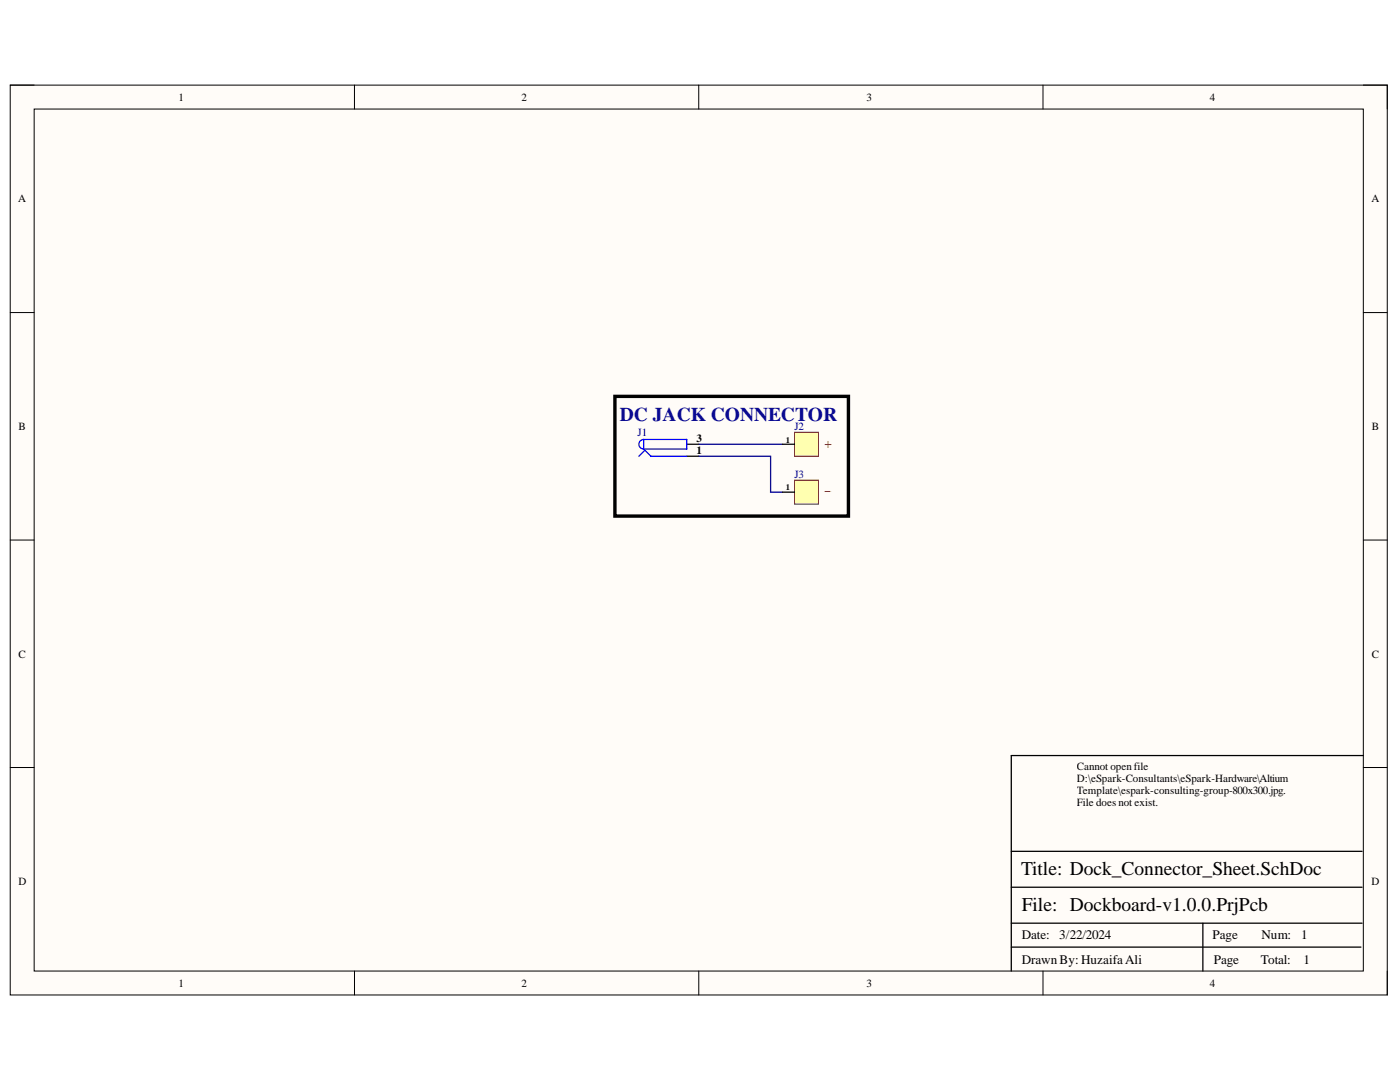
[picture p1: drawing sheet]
<svg xmlns="http://www.w3.org/2000/svg" width="279mm" height="216mm" viewBox="0 0 279 216" stroke-linecap="round" stroke-linejoin="round" font-family="sans-serif">
<path d="M2 17h274.9v181.5h-274.9z" fill-rule="evenodd" fill="#fffcf8"/>
<path d="M2 17h274.9v181.5h-274.9z" fill="none" stroke="#000" stroke-width=".2"/>
<path d="M6.8 21.8h265.3v172h-265.3z" fill-rule="evenodd" fill="#fffcf8"/>
<g fill="none" stroke="#000" stroke-width=".2">
<path d="M2 17h4.8M70.7 17v4.8M139.4 17v4.8M208.2 17v4.8M272.1 17h4.8v4.8M6.8 21.8h265.3v172h-265.3zM2 62.4h4.8M272.1 62.4h4.8M2 107.8h4.8M272.1 107.8h4.8M2 153.1h4.8M272.1 153.1h4.8"/>
<path d="M70.7 193.8v4.7M139.5 193.8v4.7M208.2 193.8v4.7M276.9 193.8v4.7"/>
</g>
<path d="M137.1 88.6h2.3M137.1 91h2.3M272.1 150.8h-70.3v43M201.8 177h70M201.8 169.9h70M201.8 189h69.8M201.8 184.2h70M240.1 184.2v9.6" fill="none" stroke="#000" stroke-width=".25"/>
<path d="M122.7 79.1h46.6v23.9h-46.6z" fill="none" stroke="#000" stroke-width=".68"/>
<path d="M127.5 91l1.2-1.2 1.2 1.2h7.2M128.5 87.7a.96 .96 0 0 0-1 .9 .96 .96 0 0 0 1 1M128.5 87.7h8.6v1.9h-8.6M128.5 87.7v1.9" fill="none" stroke="#00f" stroke-width=".25"/>
<path d="M139.4 91h14.4v7.2h2.4M139.4 88.6h16.8" fill="none" stroke="#000080" stroke-width=".25"/>
<path d="M158.6 86.3h4.7v4.7h-4.7z" fill-rule="evenodd" fill="#ffffb0"/>
<path d="M158.6 86.3h4.7v4.7h-4.7z" fill="none" stroke="#800000" stroke-width=".2"/>
<path d="M156.2 88.6h2.4" fill="none" stroke="#000" stroke-width=".25"/>
<path d="M158.6 95.8h4.7v4.8h-4.7z" fill-rule="evenodd" fill="#ffffb0"/>
<path d="M158.6 95.8h4.7v4.8h-4.7z" fill="none" stroke="#800000" stroke-width=".2"/>
<path d="M156.2 98.2h2.4" fill="none" stroke="#000" stroke-width=".25"/>
<text font-size="3.9" fill="#0b0b8e" x="123.7" y="84">DC JACK CONNECTOR</text>
<g font-size="3.9">
<text x="203.8" y="174.5">Title: Dock_Connector_Sheet.SchDoc</text>
<text x="203.9" y="181.7">File: Dockboard-v1.0.0.PrjPcb</text>
</g>
<g font-size="2.6" fill="#f00">
<text x="164.5" y="89.3">+</text>
<text x="164.5" y="97.7">_</text>
</g>
<g font-size="2.6">
<text x="203.9" y="187.5">Date:</text>
<text x="211.4" y="187.5">3/22/2024</text>
<text x="242" y="187.5">Page</text>
<text x="251.8" y="187.5">Num:</text>
<text x="259.7" y="187.5">1</text>
<text x="203.9" y="192.3">Drawn By: HuzaifaAli</text>
<text x="242.2" y="192.3">Page</text>
<text x="251.6" y="192.3">Total:</text>
<text x="260.2" y="192.3">1</text>
</g>
<g font-size="2.2">
<text x="35.6" y="20.1">1</text>
<text x="104.1" y="20.1">2</text>
<text x="172.9" y="20.1">3</text>
<text x="241.5" y="20.1">4</text>
<text x="3.6" y="40.4">A</text>
<text x="273.7" y="40.4">A</text>
<text x="3.7" y="85.8">B</text>
<text x="139" y="88.2">3</text>
<text x="273.8" y="85.8">B</text>
<text x="139" y="90.6">1</text>
<text x="3.7" y="131.3">C</text>
<text x="273.8" y="131.3">C</text>
<text x="214.9" y="153.7">Cannot openfile</text>
<text x="214.9" y="156">D:\eSpark-Consultants\eSpark-Hardware\Altium</text>
<text x="214.9" y="158.5">Template\espark-consulting-group-800x300.jpg.</text>
<text x="214.9" y="160.8">File does not exist.</text>
<text x="3.7" y="176.6">D</text>
<text x="273.7" y="176.6">D</text>
<text x="35.6" y="196.9">1</text>
<text x="104.1" y="196.9">2</text>
<text x="172.9" y="196.9">3</text>
<text x="241.5" y="196.9">4</text>
</g>
<g font-size="2.2" fill="#000080">
<text x="127.2" y="87.1">J1</text>
<text x="158.5" y="85.8">J2</text>
<text x="158.5" y="95.4">J3</text>
</g>
<g font-size="1.7">
<text x="156.8" y="88.3">1</text>
<text x="156.8" y="97.9">1</text>
</g>
</svg>
